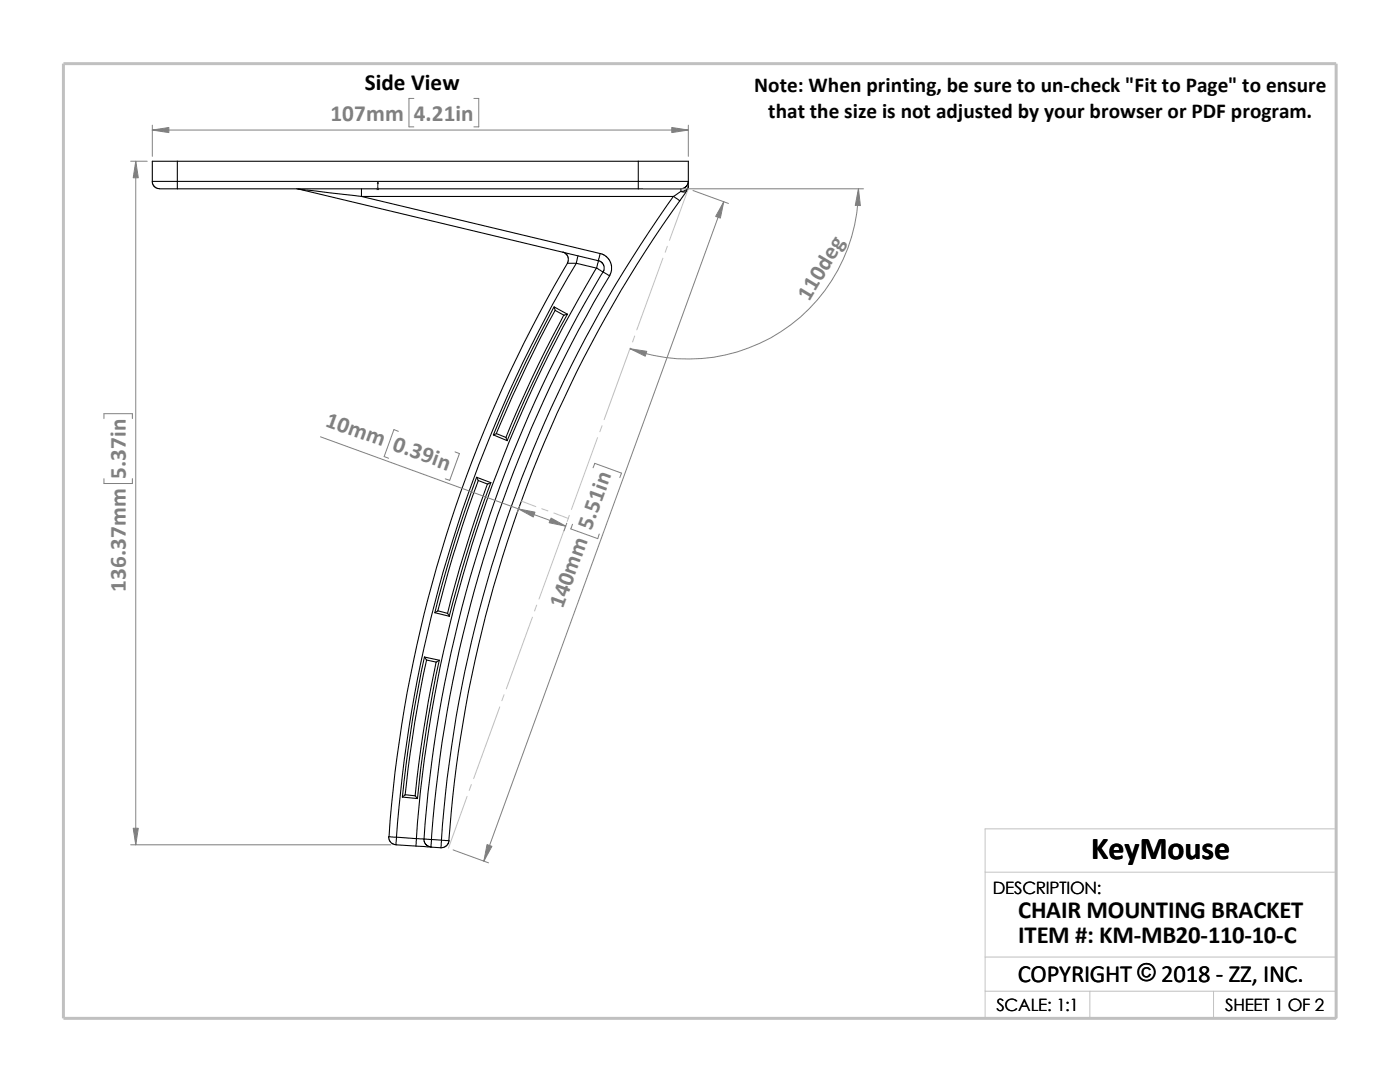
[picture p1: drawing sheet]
<svg xmlns="http://www.w3.org/2000/svg" width="279mm" height="216mm" viewBox="0 0 279 216" stroke-linecap="round" stroke-linejoin="round" font-family="sans-serif">
<g fill="none" stroke="#c0c0c0" stroke-width=".2">
<path d="M137.4 37.7l-3.8 10.3M132.3 51.5l-5.2 14.3M133.2 49.1l-.4 1.2M125.8 69.4l-5.2 14.3M126.7 67.1l-.5 1.1M104.1 100l2.8 1.1M119.3 87.3l-5.3 14.3M120.1 85l-.4 1.1M108.1 101.5l1.2 .4M110.5 102.4l3 1.1M112.8 105.2l-5.2 14.3M113.6 102.8l-.4 1.3"/>
<path d="M100.6 138.6l-.4 1.2M106.3 123.1l-5.3 14.4M107.1 120.7l-.4 1.2M93.2 158.9l-3.7 10.3M94.1 156.5l-.5 1.2M99.7 141.1l-5.2 14.3M196.6 174h70.1M196.6 197.8h70.1M196.6 191h70.1M217.5 197.8v5.4M242.2 197.8v5.4M26.8 203.2h239.9v-37.8h-70.1v37.8"/>
</g>
<path d="M12.7 12.7h254v190.5h-254z" fill="none" stroke="#c0c0c0" stroke-width=".59"/>
<g fill="none" stroke="#000" stroke-width=".21">
<path d="M30.4 36.2h5M30.4 36.2v.3l.3 .6 .8 .5 3.9 .1M35.4 36.2v1.5M35.4 32.2h-5v4M35.4 36.2h92M35.4 32.2v4M35.4 32.2h92M35.4 37.7h92M59.2 37.7h.4M59.6 37.7l59.8 14.3M59.6 37.7l12.5 1.5M72.1 37.7v1.5"/>
<path d="M72.1 39.2h62.4M72.1 39.2l47.7 11.4M127.4 37.7h8.5M127.4 32.2v4M127.4 36.2v1.5M127.4 36.2h10M127.4 32.2h10v4M134.4 39.2a251.6 251.6 0 0 0-46.3 128.4M134.5 39.2l1.2 .8M135.9 37.7v.5M135.9 38.2l-1.4 1M137.1 38.1a1.05 1.05 0 0 1-1.2 .1"/>
<path d="M137.1 38.1l-1.4 1.9M137.4 36.2l-.4 .9-.4 .4-.7 .2M137.4 37.2a1.32 1.32 0 0 1-1.5 1M137.4 36.2v1M137.4 37.2l-.3 .9M112.3 50.3l.6 .2 .5 .8v.8l-.2 .4M113.2 52.5h1.8M113.2 52.5a261.3 261.3 0 0 0-35.6 114.5h1.5M115 52.5l4.1 1M115 52.5a260.7 260.7 0 0 0-35.9 114.5M115.4 51.1l-.4 1.4M119 53.5a256 256 0 0 0-35.9 113.8"/>
<path d="M119.1 53.5l1.3 .8M119.4 52l.6 .2 .5 .7 .1 .9-.2 .5M119.4 52l-.3 1.5M119.8 50.6l-.4 1.4M119.8 50.6l.6 .2 .8 .5 .7 1.1 .1 1.5-.3 1.1M120.4 54.3a255.2 255.2 0 0 0-35.8 113.1M120.4 54.3l1.3 .7M121.7 55a252.9 252.9 0 0 0-35.6 112.5M135.7 40a250.1 250.1 0 0 0-46.1 127.7M110.6 61.2a260.4 260.4 0 0 0-12.1 25.6M110.8 61.9l-.2-.6 2.6 1.4M110.8 61.9l1.8 1 .6-.2"/>
<path d="M110.8 61.9a254.5 254.5 0 0 0-11.7 24.6M112.5 62.9a248.2 248.2 0 0 0-11.5 24.4M113.2 62.7a260.4 260.4 0 0 0-12 25.2M95.1 95.2a246 246 0 0 0-8.3 27.1M95.5 95.9a263.7 263.7 0 0 0-8.1 26M95.5 95.9l1.8 .7 .7-.3M95.5 95.9l-.3-.7 2.8 1.1M97.3 96.6a253.8 253.8 0 0 0-8 25.8M98 96.3a252.6 252.6 0 0 0-8.3 26.6M98.5 86.8l.6-.3 1.9 .8M98.5 86.8l2.7 1.1M101 87.3l.2 .6"/>
<path d="M84.7 131.1a237 237 0 0 0-4.4 27.9M84.7 131.1l.4 .6M84.7 131.1l3 .6M85.1 131.7l2 .4 .6-.4M85.1 131.7a243.1 243.1 0 0 0-4.2 26.9M86.8 122.3l2.9 .7-.4-.6M87 132.1a263.9 263.9 0 0 0-4.2 26.7M87.4 121.9l-.6 .4M87.4 121.9l1.9 .5M87.7 131.7a234.3 234.3 0 0 0-4.4 27.6M80.3 159l3 .3M80.9 158.6l-.6 .4"/>
<path d="M80.9 158.6l1.9 .2M82.8 158.8l.5 .5M77.6 166.9v.5l.3 .5 .4 .5 .7 .2M79 168.6l4 .2M79.1 167l-.1 1.6M79.1 167l4 .3M83 168.8l3 .2M83.1 167.3l1.5 .1M83.1 167.3l-.1 1.5M84.6 167.4l1.5 .1M84.6 167.4v.5l.3 .5 .5 .4 .6 .2M86.1 167.5l-.1 1.5"/>
<path d="M86.1 167.5l2 .1M88.1 167.6l-.1 1.6-2-.2M88.1 167.6l1.5 .2-.2 .6-.4 .5-1 .3"/>
</g>
<path d="M75.4 36.3l.1 .4h-.2z" fill="#00f" stroke="#00f" stroke-width=".2"/>
<path d="M75.3 37.7h.3M75.3 37.5l.3 .3M75.4 37.7h.1M75.4 36.3v1.5M75.5 37.5l-.3 .3" fill="none" stroke="#00f" stroke-width=".2"/>
<g fill="none" stroke="#808080" stroke-width=".2">
<path d="M82.6 19.6h-1v5.7h1M94.6 19.6h.9v5.7h-.9M26.1 32.2h3.3M27.1 32.2v136.4M30.4 26h107M30.4 25v6.2M128.4 37.7h43.9M137.4 25v6.2M138.3 38l7.1 2.6M171.3 37.7a33.9 33.9 0 0 1-45.5 31.9M144.4 40.3l-47.8 131.5M20.7 83.5v-1h5.7v1"/>
<path d="M20.7 95.5v1h5.7v-1M64 87.2l48.9 17.8M79.5 86.1l-.9-.4-1.9 5.4 .9 .3M90.8 90.2l.9 .3-2 5.3-.8-.3M118.4 93.3l.3-.8 5.3 1.9-.3 .9M103.7 101l-.5 1.5M113.1 104.4l-.5 1.5M114.3 104.6l-.4 .9 5.4 2 .3-.9M26.1 168.6h51.9M90.4 169.6l7.1 2.6"/>
</g>
<g fill="#808080" stroke="#808080" stroke-width=".2">
<path d="M144.4 40.3l-.6 3.2-1-.3z"/>
<path d="M97.2 168.5l1 .4-1.6 2.9z"/>
<path d="M110 103.4l2.9 1.6-3.3-.7z"/>
<path d="M103.5 101.6l3.3 .6-.4 1z"/>
<path d="M125.8 69.6l3.3 .5-.3 1z"/>
<path d="M171.3 37.7l.4 3.3h-1z"/>
<path d="M30.4 26l3.3-.6v1.1z"/>
<path d="M134.1 25.4l3.3 .6-3.3 .5z"/>
<path d="M27.1 32.2l.5 3.3h-1z"/>
<path d="M26.6 165.3h1l-.5 3.3z"/>
</g>
<text font-size="6.4" x="217.8" y="171.4">KeyMouse</text>
<g font-size="4.9">
<text x="203.2" y="183.2">CHAIR MOUNTING BRACKET</text>
<text x="203.2" y="188.1">ITEM #: KM-MB20-110-10-C</text>
<text x="203.1" y="195.9">COPYRIGHT © 2018 - ZZ, INC.</text>
<text x="227" y="195.8">©</text>
</g>
<text font-size="4.6" x="72.8" y="18">Side View</text>
<g font-size="4.6" fill="#808080">
<text x="66" y="24.1">107mm</text>
<text x="82.6" y="24.1">4.21in</text>
<text x="161.5" y="60.3" transform="rotate(-59 161.5 60.3)">110deg</text>
<text x="64.8" y="85" transform="rotate(20 64.8 85)">10mm 0.39in</text>
<text x="25.1" y="95.5" transform="rotate(-90 25.1 95.5)">5.37in</text>
<text x="118" y="106" transform="rotate(-70 118 106)">5.51in</text>
<text x="25.1" y="118.1" transform="rotate(-90 25.1 118.1)">136.37mm</text>
<text x="112.3" y="121.6" transform="rotate(-70 112.3 121.6)">140m</text>
</g>
<g font-size="4.2">
<text x="150.5" y="18.4">Note: When printing, be sure to un-check &quot;Fit to Page&quot; to ensure</text>
<text x="153.3" y="23.6">that the size is not adjusted by your browser or PDF program.</text>
</g>
<g font-size="3.4">
<text x="198.2" y="178.5">DESCRIPTION:</text>
<text x="198.8" y="201.7">SCALE: 1:1</text>
<text x="244.5" y="201.7">SHEET 1 OF 2</text>
</g>
</svg>
